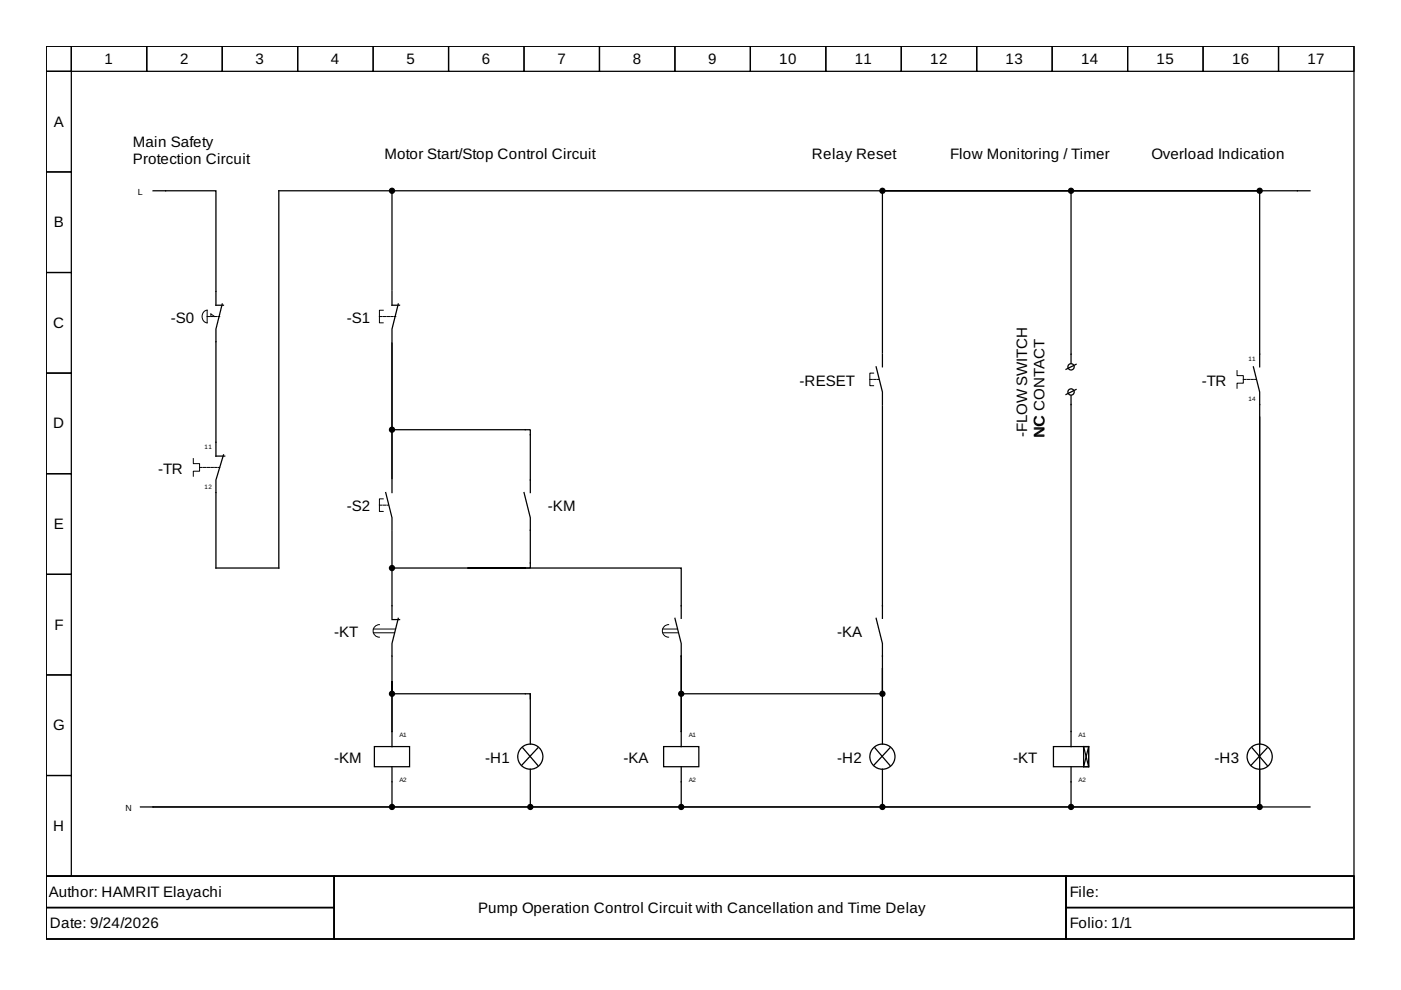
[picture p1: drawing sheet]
<svg xmlns="http://www.w3.org/2000/svg" width="297mm" height="210mm" viewBox="0 0 297 210" stroke-linecap="round" stroke-linejoin="round" font-family="sans-serif">
<g fill="none" stroke="#000" stroke-width=".27">
<path d="M9.8 9.8h277.3v176h-277.3zM9.8 9.8h5.3v5.3h-5.3zM9.8 15.1h5.3v21.4h-5.3zM15.1 9.8h16v5.3h-16zM31.1 9.8h16v5.3h-16zM47.1 9.8h16v5.3h-16zM63.1 9.8h16v5.3h-16zM79.1 9.8h16v5.3h-16zM95.1 9.8h16v5.3h-16zM111.1 9.8h16v5.3h-16zM127.1 9.8h16v5.3h-16zM143.1 9.8h16v5.3h-16z"/>
<path d="M159.1 9.8h16v5.3h-16zM175.1 9.8h16v5.3h-16zM191.1 9.8h16v5.3h-16zM207.1 9.8h16v5.3h-16zM223.1 9.8h16v5.3h-16zM239.1 9.8h16v5.3h-16zM255.1 9.8h16v5.3h-16zM271.1 9.8h16v5.3h-16zM9.8 36.5h5.3v21.3h-5.3zM9.8 57.8h5.3v21.3h-5.3zM32.5 40.5h13.3v24.2h1.6M83.1 40.5h-24v79.9h-13.3v-18.6l1.6-5.4"/>
<path d="M83.1 41v20.5M83.6 40.5h103M187.1 41v33.8M187.1 40.5h90.6M226.5 40.5h-38.9h78.9h-38.9M227.1 41v36M267.1 41v36.8M9.8 79.1h5.3v21.3h-5.3zM47.1 64.4l-1.3 5.4v26.9h1.8M83.1 61.8v2.9h1.6M84.4 64.4l-1.3 5.4v2.6M185.8 77.8l1.3 5.3v2.7"/>
<path d="M187.1 75.1v2.7M228.1 77.2l-2.1 1.1M265.7 77.8l1.4 5.3v87.5M83.1 90.6v-17.9v28.8v-9.9M83.6 91.1h28.8v13.3M187.1 86v45.1M227.1 83.9v74.4M228.1 82.6l-2.1 1M267.1 88.4v69.4M9.8 100.4h5.3v21.4h-5.3zM81.8 104.4l1.3 5.4v2.6M83.1 101.8v2.6"/>
<path d="M83.1 112.7v7.2M111.1 104.4l1.3 5.4v10.6h-1M9.8 121.8h5.3v21.3h-5.3zM83.1 131.4h1.6M83.1 121v10.1M83.6 120.4h27.8M84.4 131.1l-1.3 5.3v18.7M111.4 120.4h-12.3h45.3v10.7M143.1 131.1l1.3 5.3v2.7M144.4 139.1v16M144.4 139.1v7.5M185.8 131.1l1.3 5.3v10.2"/>
<path d="M9.8 143.1h5.3v21.3h-5.3zM79.4 158.3h7.4v4.3h-7.4zM83.1 155.1v3.2M83.1 147.6v7.5M83.6 147.1h28.8v1.1M110.8 158.6l3.2 3.7M112.4 147.1v10.7M114 158.6l-3.4 3.7M140.7 158.3h7.5v4.3h-7.5zM144.4 147.6v7.5M144.4 155.1v3.2M145 147.1h41.6"/>
<path d="M185.5 158.6l3.2 3.7M187.1 141.8v16M188.7 158.6l-3.5 3.7M223.3 158.3h7.5v4.3h-7.5zM229.7 158.3h1.1v4.3h-1.1zM229.7 158.3l1.1 4.3M230.8 158.3l-1.1 4.3M265.5 158.6l3.2 3.7M268.7 158.6l-3.5 3.7M9.8 164.4h5.3v21.4h-5.3zM29.8 171.1h247.9M32.5 171.1h50.1"/>
<path d="M83.1 162.6v8M83.6 171.1h28.3M112.4 163.1v8M113 171.1h30.9M144.4 162.6v8M145 171.1h41.6M187.1 163.1v8M187.6 171.1h38.9M227.1 162.6v8M227.6 171.1h38.9M267.1 163.1v8M9.8 185.8h277.3v13.3h-277.3z"/>
<path d="M9.8 185.8h61v6.6h-61zM9.8 192.4h61v6.7h-61zM70.8 185.8h155.2v13.3h-155.2zM226 185.8h61.1v6.6h-61.1zM226 192.4h61.1v6.7h-61.1z"/>
<circle cx="227.1" cy="77.8" r=".67"/>
<circle cx="227.1" cy="83.1" r=".67"/>
<circle cx="112.4" cy="160.4" r="2.67"/>
<circle cx="187.1" cy="160.4" r="2.67"/>
<circle cx="267.1" cy="160.4" r="2.67"/>
</g>
<path d="M43.9 67.1h2.7M80.4 67.1h3.5M42.3 99.1h4.3M184.4 80.4h1.9M263.6 80.4h2.7M80.4 107.1h1.9" fill="none" stroke="#000" stroke-width=".21" stroke-dasharray=".5 .3"/>
<g fill="none" stroke="#000" stroke-width=".21">
<path d="M43.3 66l.6-.2v2.6a1.41 1.41 0 0 1-.6-2.4zM44.7 67.1v-.5l.8 .5M81.2 65.8h-.8v2.6h.8M185.2 79.1h-.8v2.7h.8M262.3 78.6v1h1.3v1.6h-1.3v1.1M41 97.2v1.1h1.3v1.6h-1.3v1.1M81.2 105.8h-.8v2.6h.8M79.2 134.2h4.4M79.2 133.4h4.6M80.4 132.4a1.33 1.33 0 0 0-1.3 1.4 1.33 1.33 0 0 0 1.3 1.3M140.5 134.2h3.1M140.5 133.4h3.1"/>
<path d="M141.8 132.4a1.33 1.33 0 0 0-1.4 1.4 1.33 1.33 0 0 0 1.4 1.3"/>
</g>
<g fill="#000" stroke="#000" stroke-width=".27">
<circle cx="83.1" cy="40.5" r=".53"/>
<circle cx="187.1" cy="40.5" r=".53"/>
<circle cx="227.1" cy="40.5" r=".53"/>
<circle cx="267.1" cy="40.5" r=".53"/>
<circle cx="83.1" cy="91.1" r=".53"/>
<circle cx="83.1" cy="120.4" r=".53"/>
<circle cx="83.1" cy="147.1" r=".53"/>
<circle cx="144.4" cy="147.1" r=".53"/>
<circle cx="187.1" cy="147.1" r=".53"/>
<circle cx="83.1" cy="171.1" r=".53"/>
<circle cx="112.4" cy="171.1" r=".53"/>
<circle cx="144.4" cy="171.1" r=".53"/>
<circle cx="187.1" cy="171.1" r=".53"/>
<circle cx="227.1" cy="171.1" r=".53"/>
<circle cx="267.1" cy="171.1" r=".53"/>
</g>
<g font-size="3.2">
<text x="22.2" y="13.5">1</text>
<text x="38.2" y="13.5">2</text>
<text x="54.2" y="13.5">3</text>
<text x="70.2" y="13.5">4</text>
<text x="86.2" y="13.5">5</text>
<text x="102.2" y="13.5">6</text>
<text x="118.2" y="13.5">7</text>
<text x="134.2" y="13.5">8</text>
<text x="150.2" y="13.5">9</text>
<text x="165.2" y="13.5">10</text>
<text x="181.2" y="13.5">11</text>
<text x="197.2" y="13.5">12</text>
<text x="213.2" y="13.5">13</text>
<text x="229.2" y="13.5">14</text>
<text x="245.2" y="13.5">15</text>
<text x="261.2" y="13.5">16</text>
<text x="277.2" y="13.5">17</text>
<text x="11.4" y="26.9">A</text>
<text x="28.2" y="31.1">Main Safety</text>
<text x="28.2" y="34.9">Protection Circuit</text>
<text x="81.5" y="33.8">Motor Start/Stop Control Circuit</text>
<text x="172.2" y="33.8">Relay Reset</text>
<text x="201.5" y="33.8">Flow Monitoring / Timer</text>
<text x="244.1" y="33.8">Overload Indication</text>
<text x="11.4" y="48.2">B</text>
<text x="11.3" y="69.5">C</text>
<text x="36.2" y="68.4">-S0</text>
<text x="73.5" y="68.4">-S1</text>
<text x="169.5" y="81.8">-RESET</text>
<text x="254.8" y="81.8">-TR</text>
<text x="11.3" y="90.8">D</text>
<text x="217.8" y="92.7" transform="rotate(-90 217.8 92.7)">-FLOW SWITCH</text>
<text x="221.5" y="92.7" transform="rotate(-90 221.5 92.7)">NC CONTACT</text>
<text x="33.5" y="100.4">-TR</text>
<text x="11.4" y="112.2">E</text>
<text x="73.5" y="108.4">-S2</text>
<text x="116.2" y="108.4">-KM</text>
<text x="11.5" y="133.5">F</text>
<text x="70.8" y="135.1">-KT</text>
<text x="177.5" y="135.1">-KA</text>
<text x="11.3" y="154.8">G</text>
<text x="70.8" y="161.8">-KM</text>
<text x="102.8" y="161.8">-H1</text>
<text x="132.2" y="161.8">-KA</text>
<text x="177.5" y="161.8">-H2</text>
<text x="214.8" y="161.8">-KT</text>
<text x="257.5" y="161.8">-H3</text>
<text x="11.3" y="176.2">H</text>
<text x="10.3" y="190.2">Author: HAMRIT Elayachi</text>
<text x="226.8" y="190.2">File:</text>
<text x="10.6" y="196.8">Date: 9/24/2026</text>
<text x="101.4" y="193.5">Pump Operation Control Circuit with Cancellation and Time Delay</text>
<text x="226.8" y="196.8">Folio: 1/1</text>
</g>
<g font-size="1.9">
<text x="29.3" y="41.3">L</text>
<text x="26.6" y="171.9">N</text>
</g>
<g font-size="1.3">
<text x="264.7" y="76.4">11</text>
<text x="264.7" y="85">14</text>
<text x="43.4" y="95.1">11</text>
<text x="43.4" y="103.6">12</text>
<text x="84.7" y="156.3">A1</text>
<text x="146" y="156.3">A1</text>
<text x="228.7" y="156.3">A1</text>
<text x="84.7" y="165.8">A2</text>
<text x="146" y="165.8">A2</text>
<text x="228.7" y="165.8">A2</text>
</g>
</svg>
